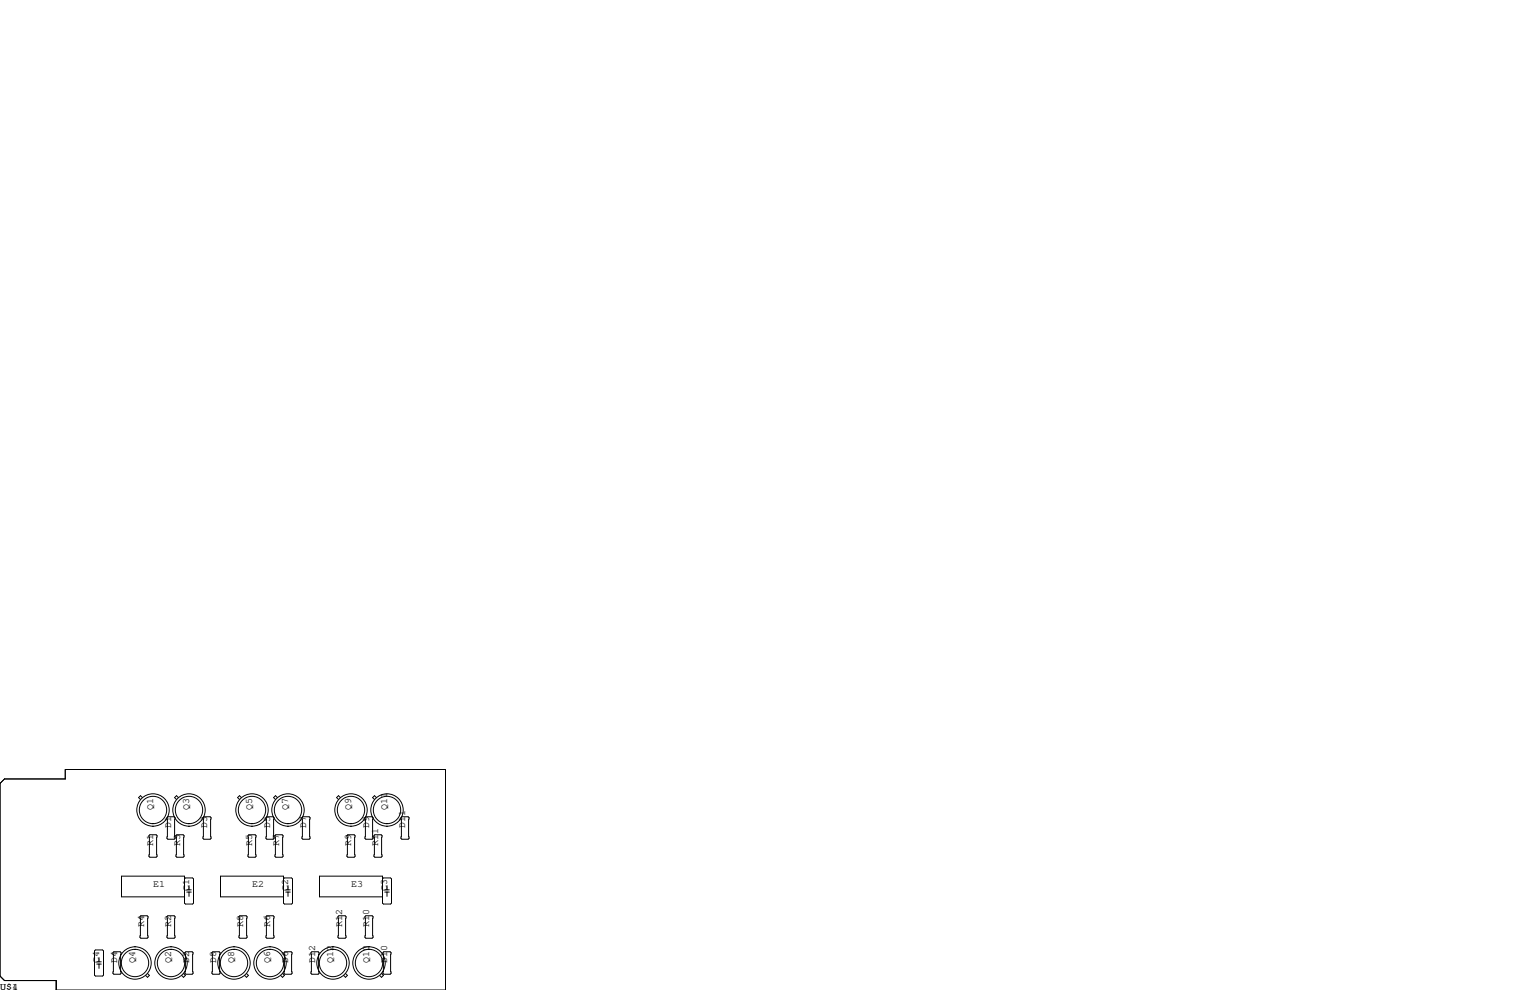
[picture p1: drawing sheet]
<svg xmlns="http://www.w3.org/2000/svg" width="432mm" height="279mm" viewBox="0 0 432 279" stroke-linecap="round" stroke-linejoin="round" font-family="sans-serif">
<g fill="none" stroke="#000" stroke-width=".28">
<path d="M0 221.1l1.3-1.3h17.1v-2.6h107.3v62.2h-109.8v-2.7h-14.6l-1.3-1.2zM40.2 225.1l-.6-.5-.5 .5 .5 .5M42 235.8l.3-.2h1.8l.2 .2v5.9l-.2 .2h-1.8l-.3-.2zM47.1 230.8l.3-.3h1.7l.3 .3v5.8l-.3 .3h-1.7l-.3-.3zM49.7 235.8l.2-.2h1.8l.2 .2v5.9l-.2 .2h-1.8l-.2-.2zM50.3 225.1l-.5-.5-.5 .5 .5 .5M57.3 230.8l.2-.3h1.8l.3 .3v5.8l-.3 .3h-1.8l-.2-.3zM68.1 225.1l-.5-.5-.5 .5 .5 .5M70 235.8l.2-.2h1.8l.3 .2v5.9l-.3 .2h-1.8l-.2-.2zM75.1 230.8l.2-.3h1.8l.2 .3v5.8l-.2 .3h-1.8l-.2-.3zM77.9 235.6h1.7l.3 .2v5.9l-.3 .2h-1.7l-.3-.2v-5.9zM78.3 225.1l-.6-.5-.5 .5 .5 .5"/>
<path d="M85.2 230.8l.3-.3h1.7l.3 .3v5.8l-.3 .3h-1.7l-.3-.3zM96.1 225.1l-.6-.5-.5 .5 .5 .5M98.2 235.6h1.7l.3 .2v5.9l-.3 .2h-1.7l-.3-.2v-5.9zM103 230.8l.3-.3h1.7l.3 .3v5.8l-.3 .3h-1.7l-.3-.3zM105.8 235.6h1.8l.2 .2v5.9l-.2 .2h-1.8l-.3-.2v-5.9zM106.2 225.1l-.5-.5-.5 .5 .5 .5M113.4 230.5h1.8l.2 .3v5.8l-.2 .3h-1.8l-.2-.3v-5.8zM39.5 258.7l.3-.3h1.7l.3 .3v5.8l-.3 .3h-1.7l-.3-.3zM47.1 258.7l.3-.3h1.7l.3 .3v5.8l-.3 .3h-1.7l-.3-.3zM52.1 248l.2-.2h2.1l.2 .2v6.9l-.2 .2h-2.1l-.2-.2v-7.6h-17.8v5.8h17.8M52.7 251.8h1.3M52.7 251.1h1.3"/>
<path d="M53.3 249.9v1.2M53.3 251.8v1.2M67.4 258.7l.3-.3h1.8l.2 .3v5.8l-.2 .3h-1.8l-.3-.3zM75.1 258.7l.2-.3h1.8l.2 .3v5.8l-.2 .3h-1.8l-.2-.3zM80 248l.3-.2h2l.3 .2v6.9l-.3 .2h-2l-.3-.2v-7.6h-17.8v5.8h17.8M80.6 251.8h1.3M80.6 251.1h1.3M81.3 249.9v1.2M81.3 251.8v1.2M95.4 258.7l.2-.3h1.8l.3 .3v5.8l-.3 .3h-1.8l-.2-.3zM103 258.7l.3-.3h1.7l.3 .3v5.8l-.3 .3h-1.7l-.3-.3zM108 248l.2-.2h2l.3 .2v6.9l-.3 .2h-2l-.2-.2v-7.6h-17.8v5.8h17.8"/>
<path d="M108.6 251.8h1.3M108.6 251.1h1.3M109.2 249.9v1.2M109.2 251.8v1.2M26.9 268.1h2.1l.2 .3v6.8l-.2 .3h-2.1l-.2-.3v-6.8zM27.3 272.1h1.3M27.3 271.4h1.3M27.9 270.3v1.1M27.9 272.1v1.2M31.9 268.9l.2-.3h1.8l.3 .3v5.8l-.3 .3h-1.8l-.2-.3zM41.6 274.8l.6 .5-.6 .5-.5-.5M51.8 274.8l.5 .5-.5 .5-.5-.5"/>
<path d="M52.2 268.9l.3-.3h1.7l.3 .3v5.8l-.3 .3h-1.7l-.3-.3zM59.8 268.9l.3-.3h1.7l.3 .3v5.8l-.3 .3h-1.7l-.3-.3zM69.6 274.8l.5 .5-.5 .5-.6-.5M79.7 274.8l.6 .5-.6 .5-.5-.5M80.1 268.9l.3-.3h1.8l.2 .3v5.8l-.2 .3h-1.8l-.3-.3zM87.8 268.9l.2-.3h1.8l.2 .3v5.8l-.2 .3h-1.8l-.2-.3zM97.5 274.8l.5 .5-.5 .5-.5-.5M107.7 274.8l.5 .5-.5 .5-.6-.5M108.1 268.9l.2-.3h1.8l.3 .3v5.8l-.3 .3h-1.8l-.2-.3z"/>
<circle cx="43.2" cy="228.6" r="4.6"/>
<circle cx="43.2" cy="228.6" r="3.9"/>
<circle cx="53.3" cy="228.6" r="4.6"/>
<circle cx="53.3" cy="228.6" r="3.9"/>
<circle cx="71.1" cy="228.6" r="4.6"/>
<circle cx="71.1" cy="228.6" r="3.9"/>
<circle cx="81.3" cy="228.6" r="4.6"/>
<circle cx="81.3" cy="228.6" r="3.9"/>
<circle cx="99.1" cy="228.6" r="4.6"/>
<circle cx="99.1" cy="228.6" r="3.9"/>
<circle cx="109.2" cy="228.6" r="4.6"/>
<circle cx="109.2" cy="228.6" r="3.9"/>
<circle cx="38.1" cy="271.8" r="3.9"/>
<circle cx="38.1" cy="271.8" r="4.6"/>
<circle cx="48.3" cy="271.8" r="3.9"/>
<circle cx="48.3" cy="271.8" r="4.6"/>
<circle cx="66" cy="271.8" r="3.9"/>
<circle cx="66" cy="271.8" r="4.6"/>
<circle cx="76.2" cy="271.8" r="3.9"/>
<circle cx="76.2" cy="271.8" r="4.6"/>
<circle cx="94" cy="271.8" r="3.9"/>
<circle cx="94" cy="271.8" r="4.6"/>
<circle cx="104.1" cy="271.8" r="3.9"/>
<circle cx="104.1" cy="271.8" r="4.6"/>
</g>
<g font-size="2.8">
<text x="43.2" y="228.6" transform="rotate(-90 43.2 228.6)">Q1</text>
<text x="48.3" y="233.7" transform="rotate(-90 48.3 233.7)">D1</text>
<text x="53.3" y="228.6" transform="rotate(-90 53.3 228.6)">Q3</text>
<text x="58.4" y="233.7" transform="rotate(-90 58.4 233.7)">D3</text>
<text x="71.1" y="228.6" transform="rotate(-90 71.1 228.6)">Q5</text>
<text x="76.2" y="233.7" transform="rotate(-90 76.2 233.7)">D5</text>
<text x="81.3" y="228.6" transform="rotate(-90 81.3 228.6)">Q7</text>
<text x="86.4" y="233.7" transform="rotate(-90 86.4 233.7)">D7</text>
<text x="99.1" y="228.6" transform="rotate(-90 99.1 228.6)">Q9</text>
<text x="104.1" y="233.7" transform="rotate(-90 104.1 233.7)">D9</text>
<text x="109.2" y="228.6" transform="rotate(-90 109.2 228.6)">Q11</text>
<text x="114.3" y="233.7" transform="rotate(-90 114.3 233.7)">D11</text>
<text x="43.2" y="238.8" transform="rotate(-90 43.2 238.8)">R1</text>
<text x="50.8" y="238.8" transform="rotate(-90 50.8 238.8)">R3</text>
<text x="71.1" y="238.8" transform="rotate(-90 71.1 238.8)">R5</text>
<text x="78.7" y="238.8" transform="rotate(-90 78.7 238.8)">R7</text>
<text x="99.1" y="238.8" transform="rotate(-90 99.1 238.8)">R9</text>
<text x="106.7" y="238.8" transform="rotate(-90 106.7 238.8)">R11</text>
<text x="43.2" y="250.2">E1</text>
<text x="53.3" y="251.5" transform="rotate(-90 53.3 251.5)">C1</text>
<text x="71.1" y="250.2">E2</text>
<text x="81.3" y="251.5" transform="rotate(-90 81.3 251.5)">C2</text>
<text x="99.1" y="250.2">E3</text>
<text x="109.2" y="251.5" transform="rotate(-90 109.2 251.5)">C3</text>
<text x="40.6" y="261.6" transform="rotate(-90 40.6 261.6)">R4</text>
<text x="48.3" y="261.6" transform="rotate(-90 48.3 261.6)">R2</text>
<text x="68.6" y="261.6" transform="rotate(-90 68.6 261.6)">R8</text>
<text x="76.2" y="261.6" transform="rotate(-90 76.2 261.6)">R6</text>
<text x="96.5" y="261.6" transform="rotate(-90 96.5 261.6)">R12</text>
<text x="104.1" y="261.6" transform="rotate(-90 104.1 261.6)">R10</text>
<text x="27.9" y="271.8" transform="rotate(-90 27.9 271.8)">C4</text>
<text x="33" y="271.8" transform="rotate(-90 33 271.8)">D4</text>
<text x="38.1" y="271.8" transform="rotate(-90 38.1 271.8)">Q4</text>
<text x="48.3" y="271.8" transform="rotate(-90 48.3 271.8)">Q2</text>
<text x="53.3" y="271.8" transform="rotate(-90 53.3 271.8)">D2</text>
<text x="61" y="271.8" transform="rotate(-90 61 271.8)">D8</text>
<text x="66" y="271.8" transform="rotate(-90 66 271.8)">Q8</text>
<text x="76.2" y="271.8" transform="rotate(-90 76.2 271.8)">Q6</text>
<text x="81.3" y="271.8" transform="rotate(-90 81.3 271.8)">D6</text>
<text x="88.9" y="271.8" transform="rotate(-90 88.9 271.8)">D12</text>
<text x="94" y="271.8" transform="rotate(-90 94 271.8)">Q12</text>
<text x="104.1" y="271.8" transform="rotate(-90 104.1 271.8)">Q10</text>
<text x="109.2" y="271.8" transform="rotate(-90 109.2 271.8)">D10</text>
<text x="0" y="279.4">U$1</text>
<text x="3.4" y="279.4">4</text>
</g>
</svg>
